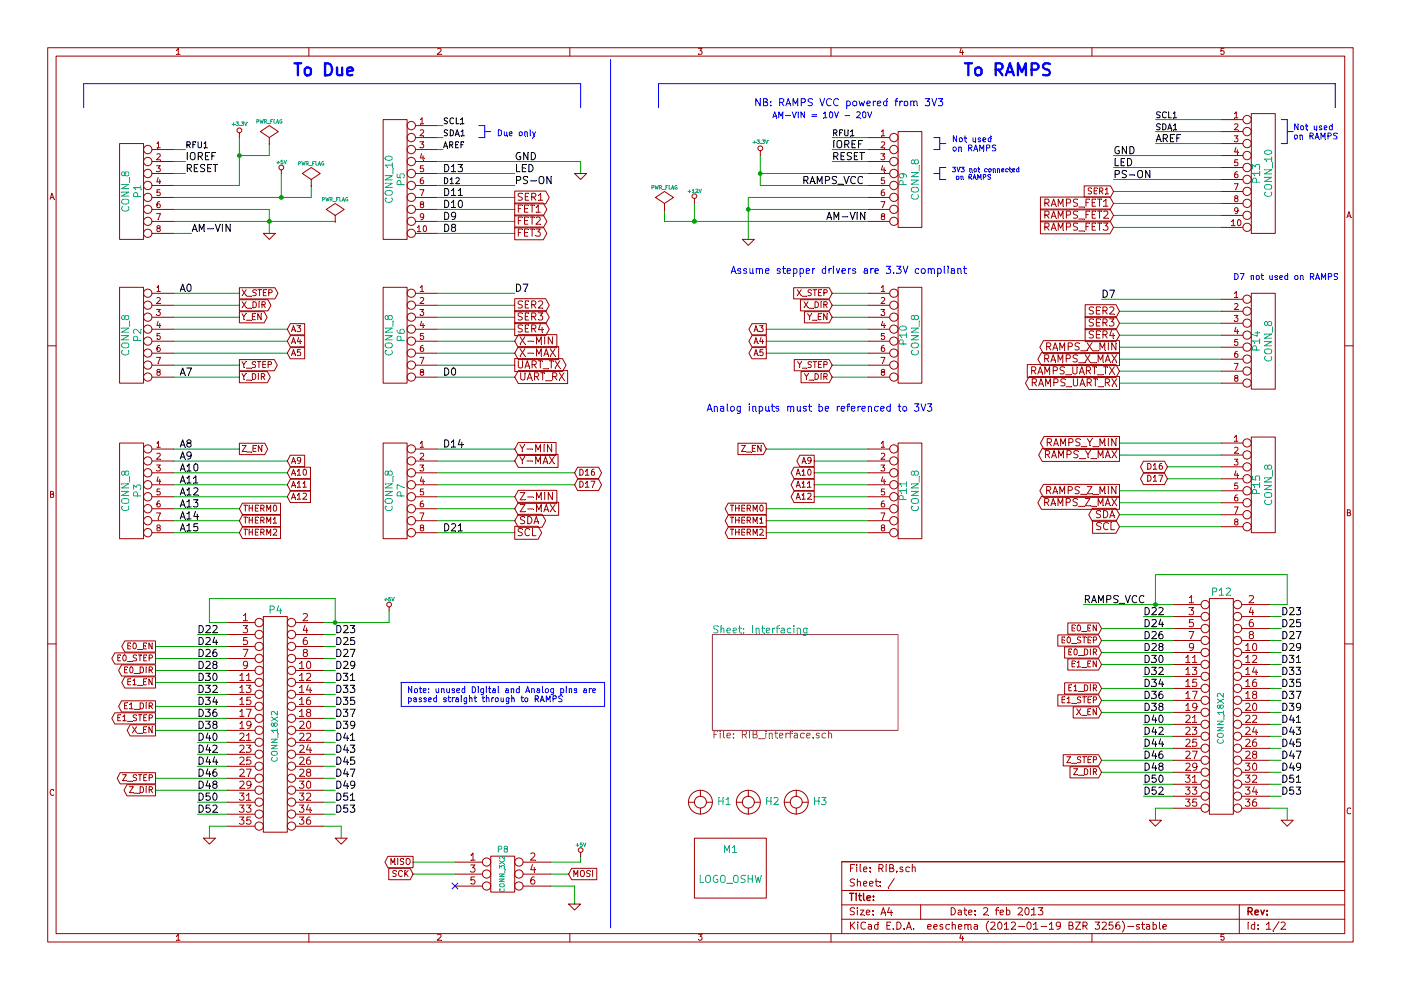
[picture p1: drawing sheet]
EESchema Schematic File Version 2  date 02/02/2013 16:51:34
LIBS:power
LIBS:device
LIBS:transistors
LIBS:conn
LIBS:linear
LIBS:regul
LIBS:74xx
LIBS:cmos4000
LIBS:adc-dac
LIBS:memory
LIBS:xilinx
LIBS:special
LIBS:microcontrollers
LIBS:dsp
LIBS:microchip
LIBS:analog_switches
LIBS:motorola
LIBS:texas
LIBS:intel
LIBS:audio
LIBS:interface
LIBS:digital-audio
LIBS:philips
LIBS:display
LIBS:cypress
LIBS:siliconi
LIBS:opto
LIBS:atmel
LIBS:contrib
LIBS:valves
LIBS:RMC
LIBS:RIB-cache
EELAYER 25  0
EELAYER END
$Descr A4 11700 8267
encoding utf-8
Sheet 1 2
Title ""
Date "2 feb 2013"
Rev ""
Comp ""
Comment1 ""
Comment2 ""
Comment3 ""
Comment4 ""
$EndDescr
Wire Notes Line
	3350 5900 3350 5700
Wire Notes Line
	3350 5900 5050 5900
Wire Notes Line
	5050 5900 5050 5700
Wire Notes Line
	5050 5700 3350 5700
Wire Notes Line
	10750 1100 10800 1100
Wire Notes Line
	7900 1500 7850 1500
Wire Notes Line
	7850 1500 7850 1400
Wire Notes Line
	7850 1400 7900 1400
Connection ~ 6350 1450
Wire Wire Line
	7250 1450 6350 1450
Wire Wire Line
	6950 1150 7250 1150
Wire Notes Line
	10700 1200 10750 1200
Wire Notes Line
	10750 1200 10750 1000
Wire Notes Line
	10750 1000 10700 1000
Wire Wire Line
	9650 1100 10200 1100
Wire Wire Line
	9650 1200 10200 1200
Wire Wire Line
	4300 2450 3650 2450
Wire Wire Line
	4300 1450 3650 1450
Wire Wire Line
	9750 3900 10200 3900
Wire Wire Line
	10200 4400 9350 4400
Wire Wire Line
	9350 3100 10200 3100
Wire Wire Line
	9350 2900 10200 2900
Wire Wire Line
	9350 2700 10200 2700
Wire Wire Line
	9300 1800 10200 1800
Connection ~ 5800 1850
Wire Wire Line
	5550 1750 5550 1850
Wire Wire Line
	5550 1850 7250 1850
Wire Wire Line
	9300 1500 10200 1500
Wire Wire Line
	9300 1400 10200 1400
Wire Wire Line
	9300 1600 10200 1600
Wire Wire Line
	10700 6650 10600 6650
Wire Wire Line
	9050 5050 9800 5050
Wire Wire Line
	7250 4350 6400 4350
Wire Wire Line
	7250 4150 6800 4150
Wire Wire Line
	6800 3950 7250 3950
Wire Wire Line
	6400 3750 7250 3750
Wire Notes Line
	4850 900  4850 700 
Wire Notes Line
	4850 700  700  700 
Wire Notes Line
	700  700  700  900 
Wire Wire Line
	2700 5200 3250 5200
Wire Wire Line
	6350 1300 6350 1550
Wire Wire Line
	6350 1550 7250 1550
Wire Wire Line
	6400 2750 7250 2750
Wire Wire Line
	7250 2950 6400 2950
Wire Wire Line
	7250 3150 6950 3150
Wire Wire Line
	7250 2550 6950 2550
Connection ~ 2350 1650
Wire Wire Line
	2600 1550 2600 1650
Wire Wire Line
	7250 1250 6950 1250
Wire Wire Line
	7250 1650 6250 1650
Wire Wire Line
	4800 3950 3650 3950
Wire Wire Line
	2400 2850 1450 2850
Wire Wire Line
	3800 7300 3450 7300
Wire Wire Line
	4850 7150 4850 7200
Wire Wire Line
	4850 7200 4600 7200
Wire Wire Line
	4800 7550 4800 7400
Wire Wire Line
	4800 7400 4600 7400
Wire Wire Line
	4750 7300 4600 7300
Wire Wire Line
	3450 7200 3800 7200
Wire Wire Line
	1300 6600 1900 6600
Wire Wire Line
	1300 6100 1900 6100
Wire Wire Line
	1300 6000 1900 6000
Wire Wire Line
	1300 5700 1900 5700
Wire Wire Line
	1300 5500 1900 5500
Wire Wire Line
	2700 6800 2800 6800
Wire Wire Line
	2700 6600 2800 6600
Wire Wire Line
	2700 6400 2800 6400
Wire Wire Line
	2700 6200 2800 6200
Wire Wire Line
	2700 6000 2800 6000
Wire Wire Line
	2700 5800 2800 5800
Wire Wire Line
	2700 5600 2800 5600
Wire Wire Line
	2700 5300 2800 5300
Wire Wire Line
	1900 6700 1650 6700
Wire Wire Line
	1900 6300 1650 6300
Wire Wire Line
	1900 5300 1650 5300
Connection ~ 2800 5200
Wire Wire Line
	2800 5200 2800 5000
Wire Wire Line
	2800 5000 1750 5000
Wire Wire Line
	1750 5000 1750 5200
Wire Wire Line
	1750 5200 1900 5200
Wire Wire Line
	4300 3150 3650 3150
Wire Wire Line
	4300 4450 3650 4450
Wire Wire Line
	4300 4150 3650 4150
Wire Wire Line
	3650 4250 4300 4250
Wire Wire Line
	3650 3850 4300 3850
Wire Wire Line
	4300 2850 3650 2850
Wire Wire Line
	4300 1550 3650 1550
Wire Wire Line
	4300 1850 3650 1850
Wire Wire Line
	4300 2550 3650 2550
Connection ~ 2000 1300
Wire Wire Line
	2000 1300 2250 1300
Wire Wire Line
	2250 1300 2250 1200
Wire Wire Line
	3700 1150 3650 1150
Wire Wire Line
	3700 1050 3650 1050
Wire Wire Line
	1550 1350 1450 1350
Wire Wire Line
	2400 3850 1450 3850
Wire Wire Line
	2400 3950 1450 3950
Wire Wire Line
	2400 4150 1450 4150
Wire Wire Line
	2400 4050 1450 4050
Wire Wire Line
	2000 4350 1450 4350
Wire Wire Line
	2000 3750 1450 3750
Wire Wire Line
	1450 3050 2000 3050
Wire Wire Line
	2000 2550 1450 2550
Wire Wire Line
	1600 1950 1450 1950
Wire Wire Line
	1550 1450 1450 1450
Wire Wire Line
	2000 1150 2000 1550
Wire Wire Line
	2350 1450 2350 1650
Wire Wire Line
	2600 1650 1450 1650
Wire Wire Line
	1750 7000 1750 6900
Wire Wire Line
	1750 6900 1900 6900
Connection ~ 2250 1850
Wire Wire Line
	2250 1950 2250 1750
Wire Wire Line
	2250 1750 1450 1750
Wire Wire Line
	4850 1450 4850 1350
Wire Wire Line
	4850 1350 3650 1350
Wire Wire Line
	1450 2450 2000 2450
Wire Wire Line
	1450 2650 2000 2650
Wire Wire Line
	1450 3150 2000 3150
Wire Wire Line
	1450 4450 2000 4450
Wire Wire Line
	1450 4250 2000 4250
Wire Wire Line
	2000 1550 1450 1550
Wire Wire Line
	4300 2650 3650 2650
Wire Wire Line
	4300 2750 3650 2750
Wire Wire Line
	4300 1750 3650 1750
Wire Wire Line
	4300 1950 3650 1950
Wire Wire Line
	4300 2950 3650 2950
Wire Wire Line
	4300 3750 3650 3750
Wire Wire Line
	4300 4350 3650 4350
Wire Wire Line
	3650 3050 4300 3050
Wire Wire Line
	3700 1250 3650 1250
Wire Wire Line
	2850 7000 2850 6900
Wire Wire Line
	2850 6900 2700 6900
Wire Wire Line
	1650 5800 1900 5800
Wire Wire Line
	1650 6200 1900 6200
Wire Wire Line
	1650 6400 1900 6400
Wire Wire Line
	1650 6800 1900 6800
Wire Wire Line
	2700 5400 2800 5400
Wire Wire Line
	2800 5500 2700 5500
Wire Wire Line
	2800 5700 2700 5700
Wire Wire Line
	2800 5900 2700 5900
Wire Wire Line
	2800 6100 2700 6100
Wire Wire Line
	2800 6300 2700 6300
Wire Wire Line
	2800 6500 2700 6500
Wire Wire Line
	2800 6700 2700 6700
Wire Wire Line
	1300 5400 1900 5400
Wire Wire Line
	1300 5600 1900 5600
Wire Wire Line
	1300 5900 1900 5900
Wire Wire Line
	1300 6500 1900 6500
Wire Wire Line
	2400 2750 1450 2750
Wire Wire Line
	2400 2950 1450 2950
Wire Wire Line
	4800 4050 3650 4050
Connection ~ 6250 1750
Wire Wire Line
	6250 1650 6250 2000
Wire Wire Line
	7250 1750 6250 1750
Wire Wire Line
	7250 1350 6950 1350
Wire Wire Line
	7250 2450 6950 2450
Wire Wire Line
	6950 2650 7250 2650
Wire Wire Line
	6950 3050 7250 3050
Wire Wire Line
	6400 2850 7250 2850
Wire Wire Line
	3250 5200 3250 5100
Wire Notes Line
	5100 7750 5100 500 
Wire Notes Line
	5500 900  5500 700 
Wire Notes Line
	5500 700  11150 700 
Wire Notes Line
	11150 700  11150 900 
Wire Wire Line
	6800 3850 7250 3850
Wire Wire Line
	6800 4050 7250 4050
Wire Wire Line
	6400 4250 7250 4250
Wire Wire Line
	6400 4450 7250 4450
Wire Wire Line
	9200 6350 9800 6350
Wire Wire Line
	9200 5750 9800 5750
Wire Wire Line
	9200 5450 9800 5450
Wire Wire Line
	9200 5250 9800 5250
Wire Wire Line
	9550 6650 9800 6650
Wire Wire Line
	9550 6250 9800 6250
Wire Wire Line
	9550 6050 9800 6050
Wire Wire Line
	9550 5650 9800 5650
Wire Wire Line
	9800 5150 9550 5150
Wire Wire Line
	9800 6150 9550 6150
Wire Wire Line
	9800 6550 9550 6550
Wire Wire Line
	9200 5350 9800 5350
Wire Wire Line
	9200 5550 9800 5550
Wire Wire Line
	9200 5850 9800 5850
Wire Wire Line
	9200 5950 9800 5950
Wire Wire Line
	9200 6450 9800 6450
Wire Wire Line
	9800 6750 9650 6750
Wire Wire Line
	9650 6750 9650 6850
Wire Wire Line
	10600 6750 10750 6750
Wire Wire Line
	10750 6750 10750 6850
Wire Wire Line
	9650 5050 9650 4800
Connection ~ 9650 5050
Wire Wire Line
	9650 4800 10750 4800
Wire Wire Line
	10750 4800 10750 5050
Wire Wire Line
	10750 5050 10600 5050
Wire Wire Line
	10700 6550 10600 6550
Wire Wire Line
	10700 6350 10600 6350
Wire Wire Line
	10700 6150 10600 6150
Wire Wire Line
	10700 5950 10600 5950
Wire Wire Line
	10700 5750 10600 5750
Wire Wire Line
	10700 5550 10600 5550
Wire Wire Line
	10700 5350 10600 5350
Wire Wire Line
	10600 5250 10700 5250
Wire Wire Line
	10600 5150 10700 5150
Wire Wire Line
	10600 5450 10700 5450
Wire Wire Line
	10600 5650 10700 5650
Wire Wire Line
	10600 5850 10700 5850
Wire Wire Line
	10600 6050 10700 6050
Wire Wire Line
	10600 6250 10700 6250
Wire Wire Line
	10600 6450 10700 6450
Wire Wire Line
	10200 1300 9300 1300
Wire Wire Line
	5800 1700 5800 1850
Wire Wire Line
	9300 1900 10200 1900
Wire Wire Line
	10200 1700 9300 1700
Wire Wire Line
	9350 2800 10200 2800
Wire Wire Line
	9350 2600 10200 2600
Wire Wire Line
	10200 3000 9350 3000
Wire Wire Line
	10200 3200 9350 3200
Wire Wire Line
	9350 3700 10200 3700
Wire Wire Line
	10200 3800 9350 3800
Wire Wire Line
	10200 4300 9350 4300
Wire Wire Line
	10200 4000 9750 4000
Wire Wire Line
	10200 4200 9350 4200
Wire Wire Line
	9350 4100 10200 4100
Wire Wire Line
	2800 1850 1450 1850
Wire Wire Line
	4300 1650 3650 1650
Wire Wire Line
	10200 2500 9200 2500
Wire Notes Line
	4000 1050 4050 1050
Wire Notes Line
	4050 1050 4050 1150
Wire Notes Line
	4050 1150 4000 1150
Wire Wire Line
	9650 1000 10200 1000
Wire Wire Line
	1550 1250 1450 1250
Wire Notes Line
	7800 1150 7850 1150
Wire Notes Line
	7850 1150 7850 1250
Wire Notes Line
	7850 1250 7800 1250
Wire Notes Line
	7800 1450 7850 1450
Wire Notes Line
	7850 1200 7900 1200
Wire Notes Line
	4050 1100 4100 1100
Text Notes 7950 1200 0    50   ~ 0
Not used \non RAMPS
Text Notes 6450 1000 0    50   ~ 0
AM-VIN = 10V - 20V
Text Notes 3400 5800 0    50   ~ 0
Note: unused Digital and Analog pins are \npassed straight through to RAMPS
Text Label 6950 1150 0    50   ~ 0
RFU1
Text Label 1550 1250 0    50   ~ 0
RFU1
Text Notes 10800 1100 0    50   ~ 0
Not used \non RAMPS
Text Label 9650 1000 0    50   ~ 0
SCL1
Text Label 9650 1100 0    50   ~ 0
SDA1
Text Notes 4150 1150 0    50   ~ 0
Due only
Text Label 3700 1250 0    50   ~ 0
AREF
Text Label 3700 1150 0    50   ~ 0
SDA1
Text Label 3700 1050 0    50   ~ 0
SCL1
Text Label 9650 1200 0    60   ~ 0
AREF
Text Notes 10300 2350 0    50   ~ 0
D7 not used on RAMPS
Text Label 9200 2500 0    60   ~ 0
D7
Text GLabel 4300 1650 2    60   Output ~ 0
SER1
Text GLabel 9350 4200 0    60   Output ~ 0
RAMPS_Z_MAX
Text GLabel 9350 4100 0    60   Output ~ 0
RAMPS_Z_MIN
Text GLabel 9350 3800 0    60   Output ~ 0
RAMPS_Y_MAX
Text GLabel 9350 3700 0    60   Output ~ 0
RAMPS_Y_MIN
Text GLabel 9350 3200 0    60   Output ~ 0
RAMPS_UART_RX
Text GLabel 9350 3100 0    60   Input ~ 0
RAMPS_UART_TX
Text GLabel 9350 3000 0    60   Output ~ 0
RAMPS_X_MAX
Text GLabel 9350 2900 0    60   Output ~ 0
RAMPS_X_MIN
Text GLabel 9300 1600 0    50   Input ~ 0
SER1
Text GLabel 9300 1900 0    60   Input ~ 0
RAMPS_FET3
Text GLabel 9300 1800 0    60   Input ~ 0
RAMPS_FET2
Text GLabel 9300 1700 0    60   Input ~ 0
RAMPS_FET1
Text GLabel 4300 1950 2    60   Output ~ 0
FET3
Text GLabel 4300 1850 2    60   Output ~ 0
FET2
Text GLabel 4300 1750 2    60   Output ~ 0
FET1
Text Label 3700 1850 0    60   ~ 0
D9
Text Label 3700 1750 0    60   ~ 0
D10
Text Label 3700 1650 0    60   ~ 0
D11
$Sheet
S 5950 5300 1550 800 
U 510D24A8
F0 "Interfacing" 60
F1 "RIB_interface.sch" 60
$EndSheet
$Comp
L HOLE_RMC H3
U 1 1
P 6650 6700
F 0 "H3" H 6850 6700 60  0000 C CNN
F 1 "HOLE_RMC" H 6650 6850 60  0001 C CNN
	1    6650 6700
	1    0    0    -1  
$EndComp
$Comp
L HOLE_RMC H2
U 1 1
P 6250 6700
F 0 "H2" H 6450 6700 60  0000 C CNN
F 1 "HOLE_RMC" H 6250 6850 60  0001 C CNN
	1    6250 6700
	1    0    0    -1  
$EndComp
$Comp
L HOLE_RMC H1
U 1 1
P 5850 6700
F 0 "H1" H 6050 6700 60  0000 C CNN
F 1 "HOLE_RMC" H 5850 6850 60  0001 C CNN
	1    5850 6700
	1    0    0    -1  
$EndComp
$Comp
L PWR_FLAG #FLG01
U 1 1
P 2800 1850
F 0 "#FLG01" H 2800 1945 30  0001 C CNN
F 1 "PWR_FLAG" H 2800 2030 30  0000 C CNN
	1    2800 1850
	-1   0    0    -1  
$EndComp
Text GLabel 9350 4400 0    60   Input ~ 0
SCL
Text GLabel 9350 4300 0    60   BiDi ~ 0
SDA
Text GLabel 9750 3900 0    50   BiDi ~ 0
D16
Text GLabel 9750 4000 0    50   BiDi ~ 0
D17
Text GLabel 9350 2600 0    60   Input ~ 0
SER2
Text GLabel 9350 2700 0    60   Input ~ 0
SER3
Text GLabel 9350 2800 0    60   Input ~ 0
SER4
$Comp
L PWR_FLAG #FLG02
U 1 1
P 5550 1750
F 0 "#FLG02" H 5550 1845 30  0001 C CNN
F 1 "PWR_FLAG" H 5550 1930 30  0000 C CNN
	1    5550 1750
	-1   0    0    -1  
$EndComp
$Comp
L +12V #PWR03
U 1 1
P 5800 1700
F 0 "#PWR03" H 5800 1650 20  0001 C CNN
F 1 "+12V" H 5800 1800 30  0000 C CNN
	1    5800 1700
	1    0    0    -1  
$EndComp
Text Label 9300 1500 0    60   ~ 0
PS-ON
Text Label 9300 1400 0    60   ~ 0
LED
Text Label 9300 1300 0    60   ~ 0
GND
Text Label 10700 5150 0    60   ~ 0
D23
Text Label 10700 5250 0    60   ~ 0
D25
Text Label 10700 5350 0    60   ~ 0
D27
Text Label 10700 5450 0    60   ~ 0
D29
Text Label 10700 5550 0    60   ~ 0
D31
Text Label 10700 5650 0    60   ~ 0
D33
Text Label 10700 5750 0    60   ~ 0
D35
Text Label 10700 5850 0    60   ~ 0
D37
Text Label 10700 5950 0    60   ~ 0
D39
Text Label 10700 6050 0    60   ~ 0
D41
Text Label 10700 6150 0    60   ~ 0
D43
Text Label 10700 6250 0    60   ~ 0
D45
Text Label 10700 6350 0    60   ~ 0
D47
Text Label 10700 6450 0    60   ~ 0
D49
Text Label 10700 6550 0    60   ~ 0
D51
Text Label 10700 6650 0    60   ~ 0
D53
Text Label 9050 5050 0    60   ~ 0
RAMPS_VCC
$Comp
L GND #PWR04
U 1 1
P 10750 6850
F 0 "#PWR04" H 10750 6850 30  0001 C CNN
F 1 "GND" H 10750 6780 30  0001 C CNN
	1    10750 6850
	1    0    0    -1  
$EndComp
$Comp
L GND #PWR05
U 1 1
P 9650 6850
F 0 "#PWR05" H 9650 6850 30  0001 C CNN
F 1 "GND" H 9650 6780 30  0001 C CNN
	1    9650 6850
	1    0    0    -1  
$EndComp
Text GLabel 9200 6350 0    50   Input ~ 0
Z_STEP
Text GLabel 9200 6450 0    50   Input ~ 0
Z_DIR
Text GLabel 9200 5850 0    50   Input ~ 0
E1_STEP
Text GLabel 9200 5950 0    50   Input ~ 0
X_EN
Text GLabel 9200 5750 0    50   Input ~ 0
E1_DIR
Text GLabel 9200 5550 0    50   Input ~ 0
E1_EN
Text GLabel 9200 5450 0    50   Input ~ 0
E0_DIR
Text GLabel 9200 5350 0    50   Input ~ 0
E0_STEP
Text GLabel 9200 5250 0    50   Input ~ 0
E0_EN
Text Label 9550 5150 0    60   ~ 0
D22
Text Label 9550 5250 0    60   ~ 0
D24
Text Label 9550 5350 0    60   ~ 0
D26
Text Label 9550 5450 0    60   ~ 0
D28
Text Label 9550 5550 0    60   ~ 0
D30
Text Label 9550 5650 0    60   ~ 0
D32
Text Label 9550 5750 0    60   ~ 0
D34
Text Label 9550 5850 0    60   ~ 0
D36
Text Label 9550 5950 0    60   ~ 0
D38
Text Label 9550 6050 0    60   ~ 0
D40
Text Label 9550 6150 0    60   ~ 0
D42
Text Label 9550 6250 0    60   ~ 0
D44
Text Label 9550 6350 0    60   ~ 0
D46
Text Label 9550 6450 0    60   ~ 0
D48
Text Label 9550 6550 0    60   ~ 0
D50
Text Label 9550 6650 0    60   ~ 0
D52
Text GLabel 6400 4450 0    50   Output ~ 0
THERM2
Text GLabel 6400 4350 0    50   Output ~ 0
THERM1
Text GLabel 6400 4250 0    50   Output ~ 0
THERM0
Text GLabel 6400 3750 0    50   Input ~ 0
Z_EN
Text GLabel 6800 4150 0    50   Output ~ 0
A12
Text GLabel 6800 4050 0    50   Output ~ 0
A11
Text GLabel 6800 3950 0    50   Output ~ 0
A10
Text GLabel 6800 3850 0    50   Output ~ 0
A9
Text Notes 5900 3450 0    60   ~ 0
Analog inputs must be referenced to 3V3
Text Notes 6300 900  0    60   ~ 0
NB: RAMPS VCC powered from 3V3
$Comp
L +3.3V #PWR06
U 1 1
P 6350 1300
F 0 "#PWR06" H 6350 1260 30  0001 C CNN
F 1 "+3.3V" H 6350 1410 30  0000 C CNN
	1    6350 1300
	-1   0    0    -1  
$EndComp
Text Notes 7950 1450 0    40   ~ 0
3V3 not connected\n on RAMPS
Text Label 6700 1550 0    60   ~ 0
RAMPS_VCC
Text Notes 6100 2300 0    60   ~ 0
Assume stepper drivers are 3.3V compliant
Text GLabel 6950 3150 0    50   Input ~ 0
Y_DIR
Text GLabel 6950 3050 0    50   Input ~ 0
Y_STEP
Text GLabel 6950 2650 0    50   Input ~ 0
Y_EN
Text GLabel 6950 2550 0    50   Input ~ 0
X_DIR
Text GLabel 6950 2450 0    50   Input ~ 0
X_STEP
Text GLabel 6400 2950 0    50   Output ~ 0
A5
Text GLabel 6400 2750 0    50   Output ~ 0
A3
Text GLabel 6400 2850 0    50   Output ~ 0
A4
$Comp
L PWR_FLAG #FLG07
U 1 1
P 2600 1550
F 0 "#FLG07" H 2600 1645 30  0001 C CNN
F 1 "PWR_FLAG" H 2600 1730 30  0000 C CNN
	1    2600 1550
	-1   0    0    -1  
$EndComp
Text Label 6900 1850 0    60   ~ 0
AM-VIN
Text Label 6950 1350 0    60   ~ 0
RESET
$Comp
L GND #PWR08
U 1 1
P 6250 2000
F 0 "#PWR08" H 6250 2000 30  0001 C CNN
F 1 "GND" H 6250 1930 30  0001 C CNN
	1    6250 2000
	1    0    0    -1  
$EndComp
Text Label 6950 1250 0    60   ~ 0
IOREF
$Comp
L LOGO_OSHW M1
U 1 1
P 6100 7250
F 0 "M1" H 6100 7400 60  0000 C CNN
F 1 "LOGO_OSHW" H 6100 7150 60  0000 C CNN
	1    6100 7250
	1    0    0    -1  
$EndComp
Text Notes 8050 650  0    100  ~ 20
To RAMPS
Text Notes 2450 650  0    100  ~ 20
To Due
Text GLabel 2400 2850 2    50   Input ~ 0
A4
Text GLabel 2400 2750 2    50   Input ~ 0
A3
$Comp
L CONN_3X2 P8
U 1 1
P 4200 7350
F 0 "P8" H 4200 7600 50  0000 C CNN
F 1 "CONN_3X2" V 4200 7400 40  0000 C CNN
	1    4200 7350
	1    0    0    -1  
$EndComp
Text GLabel 3450 7200 0    50   Output ~ 0
MISO
Text GLabel 3450 7300 0    50   Input ~ 0
SCK
Text GLabel 4750 7300 2    50   Input ~ 0
MOSI
$Comp
L +5V #PWR09
U 1 1
P 4850 7150
F 0 "#PWR09" H 4850 7240 20  0001 C CNN
F 1 "+5V" H 4850 7240 30  0000 C CNN
	1    4850 7150
	1    0    0    -1  
$EndComp
$Comp
L GND #PWR010
U 1 1
P 4800 7550
F 0 "#PWR010" H 4800 7550 30  0001 C CNN
F 1 "GND" H 4800 7480 30  0001 C CNN
	1    4800 7550
	1    0    0    -1  
$EndComp
NoConn ~ 3800 7400
Text GLabel 2400 3850 2    50   Input ~ 0
A9
Text GLabel 2400 3950 2    50   Input ~ 0
A10
Text GLabel 2400 4050 2    50   Input ~ 0
A11
Text GLabel 2400 4150 2    50   Input ~ 0
A12
Text GLabel 2400 2950 2    50   Input ~ 0
A5
Text GLabel 4800 4050 2    50   BiDi ~ 0
D17
Text GLabel 4800 3950 2    50   BiDi ~ 0
D16
$Comp
L CONN_18X2 P12
U 1 1
P 10200 6000
F 0 "P12" H 10200 7050 60  0000 C CNN
F 1 "CONN_18X2" V 10200 6000 50  0000 C CNN
	1    10200 6000
	1    0    0    -1  
$EndComp
$Comp
L CONN_8 P14
U 1 1
P 10550 2850
F 0 "P14" V 10500 2850 60  0000 C CNN
F 1 "CONN_8" V 10600 2850 60  0000 C CNN
	1    10550 2850
	1    0    0    -1  
$EndComp
$Comp
L CONN_8 P15
U 1 1
P 10550 4050
F 0 "P15" V 10500 4050 60  0000 C CNN
F 1 "CONN_8" V 10600 4050 60  0000 C CNN
	1    10550 4050
	1    0    0    -1  
$EndComp
$Comp
L CONN_10 P13
U 1 1
P 10550 1450
F 0 "P13" V 10500 1450 60  0000 C CNN
F 1 "CONN_10" V 10600 1450 60  0000 C CNN
	1    10550 1450
	1    0    0    -1  
$EndComp
$Comp
L CONN_8 P9
U 1 1
P 7600 1500
F 0 "P9" V 7550 1500 60  0000 C CNN
F 1 "CONN_8" V 7650 1500 60  0000 C CNN
	1    7600 1500
	1    0    0    -1  
$EndComp
$Comp
L CONN_8 P10
U 1 1
P 7600 2800
F 0 "P10" V 7550 2800 60  0000 C CNN
F 1 "CONN_8" V 7650 2800 60  0000 C CNN
	1    7600 2800
	1    0    0    -1  
$EndComp
$Comp
L CONN_8 P11
U 1 1
P 7600 4100
F 0 "P11" V 7550 4100 60  0000 C CNN
F 1 "CONN_8" V 7650 4100 60  0000 C CNN
	1    7600 4100
	1    0    0    -1  
$EndComp
Text Label 3700 4450 0    60   ~ 0
D21
Text Label 3700 3750 0    60   ~ 0
D14
Text Label 4300 1350 0    60   ~ 0
GND
Text Label 3700 1450 0    60   ~ 0
D13
Text Label 3700 1950 0    60   ~ 0
D8
Text Label 4300 2450 0    60   ~ 0
D7
Text Label 3700 3150 0    60   ~ 0
D0
Text Label 1500 4050 0    60   ~ 0
A11
Text Label 1500 3950 0    60   ~ 0
A10
Text Label 1500 3850 0    60   ~ 0
A9
Text Label 1500 4450 0    60   ~ 0
A15
Text Label 1500 4350 0    60   ~ 0
A14
Text Label 1500 4250 0    60   ~ 0
A13
Text Label 1500 4150 0    60   ~ 0
A12
Text Label 1500 3750 0    60   ~ 0
A8
Text Label 1500 2450 0    60   ~ 0
A0
Text Label 1500 3150 0    60   ~ 0
A7
Text Label 2800 6800 0    60   ~ 0
D53
Text Label 2800 6700 0    60   ~ 0
D51
Text Label 2800 6600 0    60   ~ 0
D49
Text Label 2800 6500 0    60   ~ 0
D47
Text Label 2800 6400 0    60   ~ 0
D45
Text Label 2800 6300 0    60   ~ 0
D43
Text Label 2800 6200 0    60   ~ 0
D41
Text Label 2800 6100 0    60   ~ 0
D39
Text Label 2800 6000 0    60   ~ 0
D37
Text Label 2800 5900 0    60   ~ 0
D35
Text Label 2800 5800 0    60   ~ 0
D33
Text Label 2800 5700 0    60   ~ 0
D31
Text Label 2800 5600 0    60   ~ 0
D29
Text Label 2800 5500 0    60   ~ 0
D27
Text Label 2800 5400 0    60   ~ 0
D25
Text Label 2800 5300 0    60   ~ 0
D23
Text Label 1650 6800 0    60   ~ 0
D52
Text Label 1650 6700 0    60   ~ 0
D50
Text Label 1650 6600 0    60   ~ 0
D48
Text Label 1650 6500 0    60   ~ 0
D46
Text Label 1650 6400 0    60   ~ 0
D44
Text Label 1650 6300 0    60   ~ 0
D42
Text Label 1650 6200 0    60   ~ 0
D40
Text Label 1650 6100 0    60   ~ 0
D38
Text Label 1650 6000 0    60   ~ 0
D36
Text Label 1650 5900 0    60   ~ 0
D34
Text Label 1650 5800 0    60   ~ 0
D32
Text Label 1650 5700 0    60   ~ 0
D30
Text Label 1650 5600 0    60   ~ 0
D28
Text Label 1650 5500 0    60   ~ 0
D26
Text Label 1650 5400 0    60   ~ 0
D24
Text Label 1650 5300 0    60   ~ 0
D22
$Comp
L GND #PWR011
U 1 1
P 2850 7000
F 0 "#PWR011" H 2850 7000 30  0001 C CNN
F 1 "GND" H 2850 6930 30  0001 C CNN
	1    2850 7000
	1    0    0    -1  
$EndComp
Text Label 1550 1350 0    60   ~ 0
IOREF
$Comp
L +5V #PWR012
U 1 1
P 3250 5100
F 0 "#PWR012" H 3250 5190 20  0001 C CNN
F 1 "+5V" H 3250 5190 30  0000 C CNN
	1    3250 5100
	1    0    0    -1  
$EndComp
$Comp
L GND #PWR013
U 1 1
P 1750 7000
F 0 "#PWR013" H 1750 7000 30  0001 C CNN
F 1 "GND" H 1750 6930 30  0001 C CNN
	1    1750 7000
	1    0    0    -1  
$EndComp
$Comp
L GND #PWR014
U 1 1
P 4850 1450
F 0 "#PWR014" H 4850 1450 30  0001 C CNN
F 1 "GND" H 4850 1380 30  0001 C CNN
	1    4850 1450
	1    0    0    -1  
$EndComp
$Comp
L +5V #PWR015
U 1 1
P 2350 1450
F 0 "#PWR015" H 2350 1540 20  0001 C CNN
F 1 "+5V" H 2350 1540 30  0000 C CNN
	1    2350 1450
	-1   0    0    -1  
$EndComp
$Comp
L GND #PWR016
U 1 1
P 2250 1950
F 0 "#PWR016" H 2250 1950 30  0001 C CNN
F 1 "GND" H 2250 1880 30  0001 C CNN
	1    2250 1950
	-1   0    0    -1  
$EndComp
$Comp
L +3.3V #PWR017
U 1 1
P 2000 1150
F 0 "#PWR017" H 2000 1110 30  0001 C CNN
F 1 "+3.3V" H 2000 1260 30  0000 C CNN
	1    2000 1150
	-1   0    0    -1  
$EndComp
Text Label 4300 1450 0    60   ~ 0
LED
Text Label 1550 1450 0    60   ~ 0
RESET
Text Label 1600 1950 0    60   ~ 0
AM-VIN
Text GLabel 2000 2450 2    50   Output ~ 0
X_STEP
Text GLabel 2000 2550 2    50   Output ~ 0
X_DIR
Text GLabel 2000 2650 2    50   Output ~ 0
Y_EN
Text GLabel 2000 3050 2    50   Output ~ 0
Y_STEP
Text GLabel 2000 3150 2    50   Output ~ 0
Y_DIR
Text GLabel 2000 3750 2    50   Output ~ 0
Z_EN
Text GLabel 2000 4250 2    50   Input ~ 0
THERM0
Text GLabel 2000 4350 2    50   Input ~ 0
THERM1
Text GLabel 2000 4450 2    50   Input ~ 0
THERM2
Text GLabel 1300 5400 0    50   Output ~ 0
E0_EN
Text GLabel 1300 5500 0    50   Output ~ 0
E0_STEP
Text GLabel 1300 5600 0    50   Output ~ 0
E0_DIR
Text GLabel 1300 5700 0    50   Output ~ 0
E1_EN
Text GLabel 1300 5900 0    50   Output ~ 0
E1_DIR
Text GLabel 1300 6100 0    50   Output ~ 0
X_EN
Text GLabel 1300 6000 0    50   Output ~ 0
E1_STEP
$Comp
L PWR_FLAG #FLG018
U 1 1
P 2250 1200
F 0 "#FLG018" H 2250 1295 30  0001 C CNN
F 1 "PWR_FLAG" H 2250 1380 30  0000 C CNN
	1    2250 1200
	-1   0    0    -1  
$EndComp
Text GLabel 1300 6600 0    50   Output ~ 0
Z_DIR
Text GLabel 1300 6500 0    50   Output ~ 0
Z_STEP
Text Label 3700 1550 0    50   ~ 0
D12
Text GLabel 4300 2750 2    60   Output ~ 0
SER4
Text GLabel 4300 2650 2    60   Output ~ 0
SER3
Text GLabel 4300 2550 2    60   Output ~ 0
SER2
Text Label 4300 1550 0    60   ~ 0
PS-ON
Text GLabel 4300 2950 2    60   Input ~ 0
X-MAX
Text GLabel 4300 2850 2    60   Input ~ 0
X-MIN
Text GLabel 4300 3750 2    60   Input ~ 0
Y-MIN
Text GLabel 4300 3850 2    60   Input ~ 0
Y-MAX
Text GLabel 4300 4250 2    60   Input ~ 0
Z-MAX
Text GLabel 4300 4150 2    60   Input ~ 0
Z-MIN
Text GLabel 4300 4350 2    60   BiDi ~ 0
SDA
Text GLabel 4300 4450 2    60   Output ~ 0
SCL
Text GLabel 4300 3050 2    60   Output ~ 0
UART_TX
Text GLabel 4300 3150 2    60   Input ~ 0
UART_RX
$Comp
L CONN_18X2 P4
U 1 1
P 2300 6150
F 0 "P4" H 2300 7200 60  0000 C CNN
F 1 "CONN_18X2" V 2300 6150 50  0000 C CNN
	1    2300 6150
	1    0    0    -1  
$EndComp
$Comp
L CONN_10 P5
U 1 1
P 3300 1500
F 0 "P5" V 3250 1500 60  0000 C CNN
F 1 "CONN_10" V 3350 1500 60  0000 C CNN
	1    3300 1500
	-1   0    0    -1  
$EndComp
$Comp
L CONN_8 P7
U 1 1
P 3300 4100
F 0 "P7" V 3250 4100 60  0000 C CNN
F 1 "CONN_8" V 3350 4100 60  0000 C CNN
	1    3300 4100
	-1   0    0    -1  
$EndComp
$Comp
L CONN_8 P6
U 1 1
P 3300 2800
F 0 "P6" V 3250 2800 60  0000 C CNN
F 1 "CONN_8" V 3350 2800 60  0000 C CNN
	1    3300 2800
	-1   0    0    -1  
$EndComp
$Comp
L CONN_8 P3
U 1 1
P 1100 4100
F 0 "P3" V 1050 4100 60  0000 C CNN
F 1 "CONN_8" V 1150 4100 60  0000 C CNN
	1    1100 4100
	-1   0    0    -1  
$EndComp
$Comp
L CONN_8 P2
U 1 1
P 1100 2800
F 0 "P2" V 1050 2800 60  0000 C CNN
F 1 "CONN_8" V 1150 2800 60  0000 C CNN
	1    1100 2800
	-1   0    0    -1  
$EndComp
$Comp
L CONN_8 P1
U 1 1
P 1100 1600
F 0 "P1" V 1050 1600 60  0000 C CNN
F 1 "CONN_8" V 1150 1600 60  0000 C CNN
	1    1100 1600
	-1   0    0    -1  
$EndComp
$EndSCHEMATC
